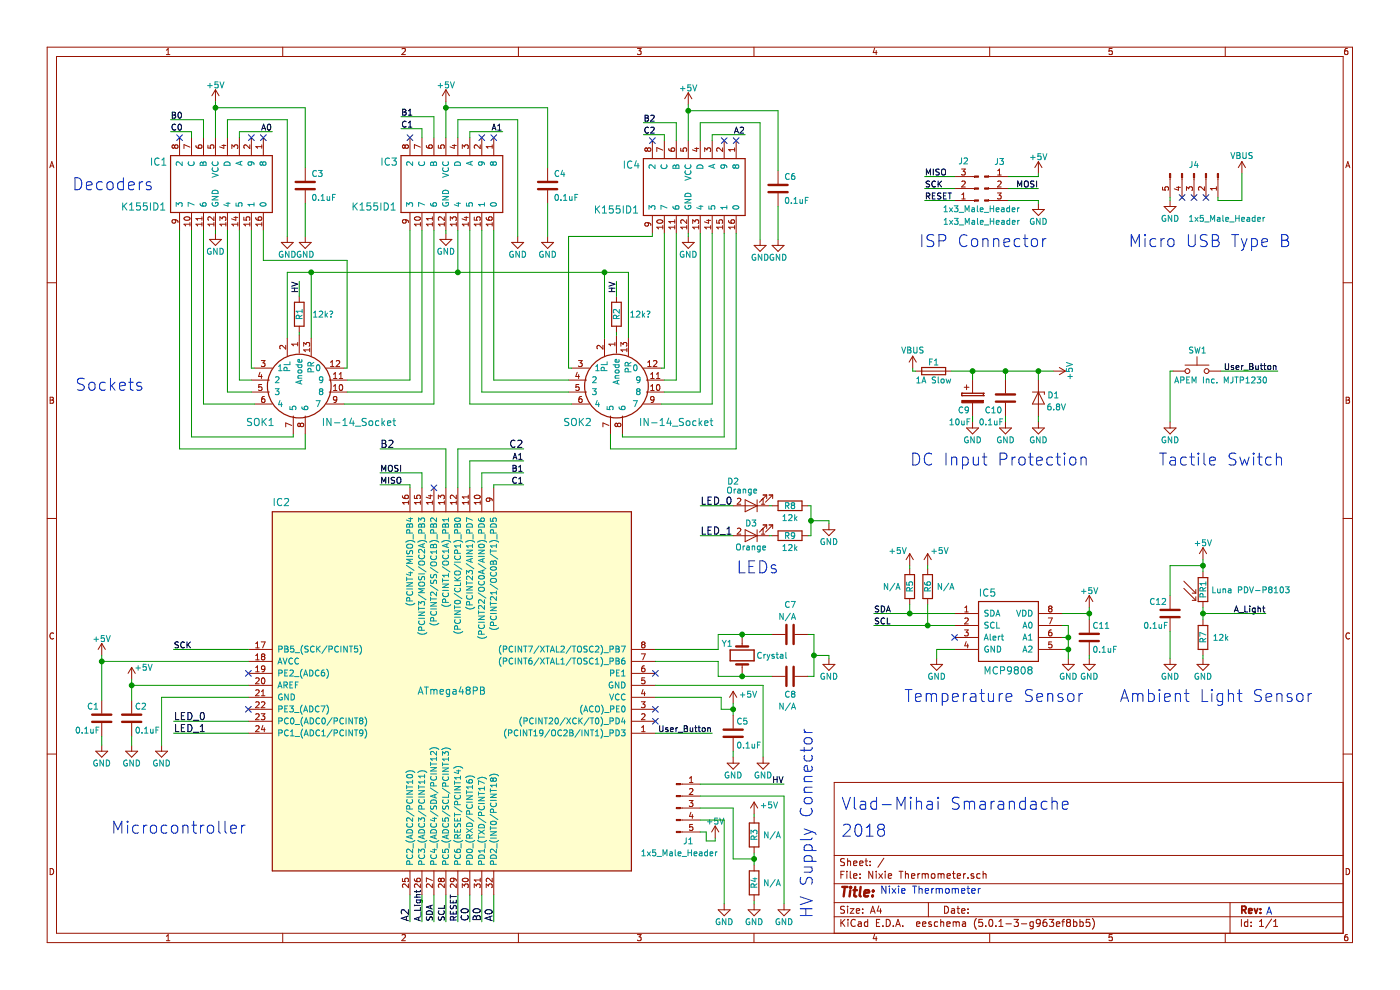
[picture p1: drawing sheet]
EESchema Schematic File Version 4
LIBS:Nixie Thermometer-cache
EELAYER 26 0
EELAYER END
$Descr A4 11693 8268
encoding utf-8
Sheet 1 1
Title ""
Date ""
Rev ""
Comp ""
Comment1 ""
Comment2 ""
Comment3 ""
Comment4 ""
$EndDescr
$Comp
L Nixie-Thermometer-rescue:ATmega48PB IC2
U 1 1
P 3775 5775
F 0 "IC2" H 5200 4200 60  0000 C CNN
F 1 "ATmega48PB" H 3775 5775 60  0000 C CNN
F 2 "Nixie_Thermometer_Footprint_Library:TQFP-32_0.8mm_Pitch" H 3775 5775 60  0001 C CNN
F 3 "" H 3775 5775 60  0001 C CNN
	1    3775 5775
	-1   0    0    1   
$EndComp
Text Notes 7350 7475 0    60   ~ 0
Nixie Thermometer
Text Notes 10575 7650 0    60   ~ 0
A
Text Notes 7025 6775 0    100  ~ 0
Vlad-Mihai Smarandache
Text Notes 7025 7000 0    100  ~ 0
2018
$Comp
L Nixie-Thermometer-rescue:1x5_Male_Header J4
U 1 1
P 9975 1450
F 0 "J4" V 9900 1450 50  0000 C CNN
F 1 "1x5_Male_Header" V 10350 1725 50  0000 C CNN
F 2 "Nixie_Thermometer_Footprint_Library:1x5_Male_Header" H 9975 1450 50  0001 C CNN
F 3 "" H 9975 1450 50  0001 C CNN
	1    9975 1450
	0    1    1    0   
$EndComp
$Comp
L Nixie-Thermometer-rescue:VBUS #PWR01
U 1 1
P 10375 1450
F 0 "#PWR01" H 10375 1300 50  0001 C CNN
F 1 "VBUS" H 10375 1600 50  0000 C CNN
F 2 "" H 10375 1450 50  0001 C CNN
F 3 "" H 10375 1450 50  0001 C CNN
	1    10375 1450
	1    0    0    -1  
$EndComp
NoConn ~ 10075 1650
NoConn ~ 9975 1650
NoConn ~ 9875 1650
$Comp
L Nixie-Thermometer-rescue:GND #PWR02
U 1 1
P 9775 1675
F 0 "#PWR02" H 9775 1425 50  0001 C CNN
F 1 "GND" H 9775 1525 50  0000 C CNN
F 2 "" H 9775 1675 50  0001 C CNN
F 3 "" H 9775 1675 50  0001 C CNN
	1    9775 1675
	1    0    0    -1  
$EndComp
$Comp
L Nixie-Thermometer-rescue:VBUS #PWR03
U 1 1
P 7625 3075
F 0 "#PWR03" H 7625 2925 50  0001 C CNN
F 1 "VBUS" H 7625 3225 50  0000 C CNN
F 2 "" H 7625 3075 50  0001 C CNN
F 3 "" H 7625 3075 50  0001 C CNN
	1    7625 3075
	1    0    0    -1  
$EndComp
$Comp
L Nixie-Thermometer-rescue:Polarized_Capacitor C9
U 1 1
P 8125 3325
F 0 "C9" H 8000 3225 50  0000 L CNN
F 1 "10uF" H 7925 3125 50  0000 L CNN
F 2 "Nixie_Thermometer_Footprint_Library:Polarized_Capacitor_4mm" H 8163 3175 50  0001 C CNN
F 3 "" H 8125 3325 50  0001 C CNN
	1    8125 3325
	1    0    0    -1  
$EndComp
$Comp
L Nixie-Thermometer-rescue:GND #PWR04
U 1 1
P 8125 3525
F 0 "#PWR04" H 8125 3275 50  0001 C CNN
F 1 "GND" H 8125 3375 50  0000 C CNN
F 2 "" H 8125 3525 50  0001 C CNN
F 3 "" H 8125 3525 50  0001 C CNN
	1    8125 3525
	1    0    0    -1  
$EndComp
$Comp
L Nixie-Thermometer-rescue:+5V #PWR05
U 1 1
P 8800 3100
F 0 "#PWR05" H 8800 2950 50  0001 C CNN
F 1 "+5V" H 8800 3240 50  0000 C CNN
F 2 "" H 8800 3100 50  0001 C CNN
F 3 "" H 8800 3100 50  0001 C CNN
	1    8800 3100
	0    1    1    0   
$EndComp
$Comp
L Nixie-Thermometer-rescue:Capacitor C10
U 1 1
P 8400 3325
F 0 "C10" H 8225 3225 50  0000 L CNN
F 1 "0.1uF" H 8175 3125 50  0000 L CNN
F 2 "Nixie_Thermometer_Footprint_Library:0805_Capacitor_Handjob" H 8438 3175 50  0001 C CNN
F 3 "" H 8400 3325 50  0001 C CNN
	1    8400 3325
	1    0    0    -1  
$EndComp
$Comp
L Nixie-Thermometer-rescue:GND #PWR06
U 1 1
P 8400 3525
F 0 "#PWR06" H 8400 3275 50  0001 C CNN
F 1 "GND" H 8400 3375 50  0000 C CNN
F 2 "" H 8400 3525 50  0001 C CNN
F 3 "" H 8400 3525 50  0001 C CNN
	1    8400 3525
	1    0    0    -1  
$EndComp
$Comp
L Nixie-Thermometer-rescue:Fuse F1
U 1 1
P 7800 3100
F 0 "F1" V 7725 3100 50  0000 C CNN
F 1 "1A Slow" V 7875 3100 50  0000 C CNN
F 2 "Nixie_Thermometer_Footprint_Library:1206_Fuse_Handjob" V 7730 3100 50  0001 C CNN
F 3 "" H 7800 3100 50  0001 C CNN
	1    7800 3100
	0    1    1    0   
$EndComp
$Comp
L Nixie-Thermometer-rescue:D_Zener D1
U 1 1
P 8675 3325
F 0 "D1" V 8650 3450 50  0000 C CNN
F 1 "6.8V" V 8750 3475 50  0000 C CNN
F 2 "Nixie_Thermometer_Footprint_Library:SOD-323_Diode" H 8675 3325 50  0001 C CNN
F 3 "" H 8675 3325 50  0001 C CNN
	1    8675 3325
	0    1    1    0   
$EndComp
$Comp
L Nixie-Thermometer-rescue:GND #PWR07
U 1 1
P 8675 3525
F 0 "#PWR07" H 8675 3275 50  0001 C CNN
F 1 "GND" H 8675 3375 50  0000 C CNN
F 2 "" H 8675 3525 50  0001 C CNN
F 3 "" H 8675 3525 50  0001 C CNN
	1    8675 3525
	1    0    0    -1  
$EndComp
$Comp
L Nixie-Thermometer-rescue:1x3_Male_Header J2
U 1 1
P 8175 1575
F 0 "J2" H 8300 1350 50  0000 C CNN
F 1 "1x3_Male_Header" H 8150 1750 50  0000 C CNN
F 2 "Nixie_Thermometer_Footprint_Library:1x3_Male_Header" H 8175 1575 50  0001 C CNN
F 3 "" H 8175 1575 50  0001 C CNN
	1    8175 1575
	-1   0    0    1   
$EndComp
$Comp
L Nixie-Thermometer-rescue:1x3_Male_Header J3
U 1 1
P 8225 1575
F 0 "J3" H 8350 1800 50  0000 C CNN
F 1 "1x3_Male_Header" H 8200 1300 50  0000 C CNN
F 2 "Nixie_Thermometer_Footprint_Library:1x3_Male_Header" H 8225 1575 50  0001 C CNN
F 3 "" H 8225 1575 50  0001 C CNN
	1    8225 1575
	1    0    0    -1  
$EndComp
$Comp
L Nixie-Thermometer-rescue:+5V #PWR08
U 1 1
P 8675 1450
F 0 "#PWR08" H 8675 1300 50  0001 C CNN
F 1 "+5V" H 8675 1590 50  0000 C CNN
F 2 "" H 8675 1450 50  0001 C CNN
F 3 "" H 8675 1450 50  0001 C CNN
	1    8675 1450
	1    0    0    -1  
$EndComp
$Comp
L Nixie-Thermometer-rescue:GND #PWR09
U 1 1
P 8675 1700
F 0 "#PWR09" H 8675 1450 50  0001 C CNN
F 1 "GND" H 8675 1550 50  0000 C CNN
F 2 "" H 8675 1700 50  0001 C CNN
F 3 "" H 8675 1700 50  0001 C CNN
	1    8675 1700
	1    0    0    -1  
$EndComp
Text Label 8675 1575 2    50   ~ 0
MOSI
Text Label 7725 1475 0    50   ~ 0
MISO
Text Label 7725 1575 0    50   ~ 0
SCK
Text Label 7725 1675 0    50   ~ 0
RESET
$Comp
L Nixie-Thermometer-rescue:Photoresistor PR1
U 1 1
P 10050 4925
F 0 "PR1" V 10050 4925 50  0000 C CNN
F 1 "Luna PDV-P8103" H 10450 4950 50  0000 C TNN
F 2 "Nixie_Thermometer_Footprint_Library:Photoresistor_5.1x4.3mm" H 10050 4875 50  0001 C CNN
F 3 "" H 10050 4875 50  0001 C CNN
	1    10050 4925
	1    0    0    -1  
$EndComp
$Comp
L Nixie-Thermometer-rescue:Resistor R7
U 1 1
P 10050 5325
F 0 "R7" V 10050 5325 50  0000 C CNN
F 1 "12k" H 10200 5325 50  0000 C CNN
F 2 "Nixie_Thermometer_Footprint_Library:0805_Resistor_Handjob" V 9980 5325 50  0001 C CNN
F 3 "" H 10050 5325 50  0001 C CNN
	1    10050 5325
	1    0    0    -1  
$EndComp
Text Label 10575 5125 2    50   ~ 0
A_Light
$Comp
L Nixie-Thermometer-rescue:GND #PWR010
U 1 1
P 10050 5500
F 0 "#PWR010" H 10050 5250 50  0001 C CNN
F 1 "GND" H 10050 5350 50  0000 C CNN
F 2 "" H 10050 5500 50  0001 C CNN
F 3 "" H 10050 5500 50  0001 C CNN
	1    10050 5500
	1    0    0    -1  
$EndComp
$Comp
L Nixie-Thermometer-rescue:+5V #PWR011
U 1 1
P 10050 4675
F 0 "#PWR011" H 10050 4525 50  0001 C CNN
F 1 "+5V" H 10050 4815 50  0000 C CNN
F 2 "" H 10050 4675 50  0001 C CNN
F 3 "" H 10050 4675 50  0001 C CNN
	1    10050 4675
	1    0    0    -1  
$EndComp
$Comp
L Nixie-Thermometer-rescue:Capacitor C12
U 1 1
P 9775 5125
F 0 "C12" H 9600 5225 50  0000 L CNN
F 1 "0.1uF" H 9550 5025 50  0000 L CNN
F 2 "Nixie_Thermometer_Footprint_Library:0805_Capacitor_Handjob" H 9813 4975 50  0001 C CNN
F 3 "" H 9775 5125 50  0001 C CNN
	1    9775 5125
	1    0    0    -1  
$EndComp
$Comp
L Nixie-Thermometer-rescue:GND #PWR012
U 1 1
P 9775 5500
F 0 "#PWR012" H 9775 5250 50  0001 C CNN
F 1 "GND" H 9775 5350 50  0000 C CNN
F 2 "" H 9775 5500 50  0001 C CNN
F 3 "" H 9775 5500 50  0001 C CNN
	1    9775 5500
	1    0    0    -1  
$EndComp
$Comp
L Nixie-Thermometer-rescue:MCP9808 IC5
U 1 1
P 8425 5275
F 0 "IC5" H 8250 5600 60  0000 C CNN
F 1 "MCP9808" H 8425 4950 60  0000 C CNN
F 2 "Nixie_Thermometer_Footprint_Library:MSOP-8_0.65mm_Pitch" H 8375 5325 60  0001 C CNN
F 3 "" H 8375 5325 60  0001 C CNN
	1    8425 5275
	1    0    0    -1  
$EndComp
$Comp
L Nixie-Thermometer-rescue:+5V #PWR013
U 1 1
P 9100 5075
F 0 "#PWR013" H 9100 4925 50  0001 C CNN
F 1 "+5V" H 9100 5215 50  0000 C CNN
F 2 "" H 9100 5075 50  0001 C CNN
F 3 "" H 9100 5075 50  0001 C CNN
	1    9100 5075
	1    0    0    -1  
$EndComp
$Comp
L Nixie-Thermometer-rescue:Capacitor C11
U 1 1
P 9100 5325
F 0 "C11" H 9125 5425 50  0000 L CNN
F 1 "0.1uF" H 9125 5225 50  0000 L CNN
F 2 "Nixie_Thermometer_Footprint_Library:0805_Capacitor_Handjob" H 9138 5175 50  0001 C CNN
F 3 "" H 9100 5325 50  0001 C CNN
	1    9100 5325
	1    0    0    -1  
$EndComp
$Comp
L Nixie-Thermometer-rescue:GND #PWR014
U 1 1
P 9100 5500
F 0 "#PWR014" H 9100 5250 50  0001 C CNN
F 1 "GND" H 9100 5350 50  0000 C CNN
F 2 "" H 9100 5500 50  0001 C CNN
F 3 "" H 9100 5500 50  0001 C CNN
	1    9100 5500
	1    0    0    -1  
$EndComp
Text Label 7300 5125 0    50   ~ 0
SDA
Text Label 7300 5225 0    50   ~ 0
SCL
$Comp
L Nixie-Thermometer-rescue:GND #PWR015
U 1 1
P 7825 5500
F 0 "#PWR015" H 7825 5250 50  0001 C CNN
F 1 "GND" H 7825 5350 50  0000 C CNN
F 2 "" H 7825 5500 50  0001 C CNN
F 3 "" H 7825 5500 50  0001 C CNN
	1    7825 5500
	1    0    0    -1  
$EndComp
NoConn ~ 7975 5325
$Comp
L Nixie-Thermometer-rescue:GND #PWR016
U 1 1
P 8925 5500
F 0 "#PWR016" H 8925 5250 50  0001 C CNN
F 1 "GND" H 8925 5350 50  0000 C CNN
F 2 "" H 8925 5500 50  0001 C CNN
F 3 "" H 8925 5500 50  0001 C CNN
	1    8925 5500
	1    0    0    -1  
$EndComp
$Comp
L Nixie-Thermometer-rescue:Tactile_Switch SW1
U 1 1
P 10000 3100
F 0 "SW1" H 9925 3275 50  0000 L CNN
F 1 "APEM Inc. MJTP1230" H 10200 3025 50  0000 C CNN
F 2 "Nixie_Thermometer_Footprint_Library:Tactile_Switch_4mm" H 10000 3300 50  0001 C CNN
F 3 "" H 10000 3300 50  0001 C CNN
	1    10000 3100
	1    0    0    -1  
$EndComp
$Comp
L Nixie-Thermometer-rescue:GND #PWR017
U 1 1
P 9775 3525
F 0 "#PWR017" H 9775 3275 50  0001 C CNN
F 1 "GND" H 9775 3375 50  0000 C CNN
F 2 "" H 9775 3525 50  0001 C CNN
F 3 "" H 9775 3525 50  0001 C CNN
	1    9775 3525
	1    0    0    -1  
$EndComp
Text Label 10675 3100 2    50   ~ 0
User_Button
$Comp
L Nixie-Thermometer-rescue:1x5_Male_Header J1
U 1 1
P 5650 6750
F 0 "J1" H 5750 6475 50  0000 C CNN
F 1 "1x5_Male_Header" H 5675 6375 50  0000 C CNN
F 2 "Nixie_Thermometer_Footprint_Library:1x5_Male_Header_SMD_1-Left" H 5650 6750 50  0001 C CNN
F 3 "" H 5650 6750 50  0001 C CNN
	1    5650 6750
	1    0    0    -1  
$EndComp
Text Label 6550 6550 2    50   ~ 0
HV
$Comp
L Nixie-Thermometer-rescue:GND #PWR018
U 1 1
P 6550 7550
F 0 "#PWR018" H 6550 7300 50  0001 C CNN
F 1 "GND" H 6550 7400 50  0000 C CNN
F 2 "" H 6550 7550 50  0001 C CNN
F 3 "" H 6550 7550 50  0001 C CNN
	1    6550 7550
	1    0    0    -1  
$EndComp
$Comp
L Nixie-Thermometer-rescue:Resistor R3
U 1 1
P 6300 6975
F 0 "R3" V 6300 6975 50  0000 C CNN
F 1 "N/A" H 6450 6975 50  0000 C CNN
F 2 "Nixie_Thermometer_Footprint_Library:0805_Resistor_Handjob" V 6230 6975 50  0001 C CNN
F 3 "" H 6300 6975 50  0001 C CNN
	1    6300 6975
	1    0    0    -1  
$EndComp
$Comp
L Nixie-Thermometer-rescue:Resistor R4
U 1 1
P 6300 7375
F 0 "R4" V 6300 7375 50  0000 C CNN
F 1 "N/A" H 6450 7375 50  0000 C CNN
F 2 "Nixie_Thermometer_Footprint_Library:0805_Resistor_Handjob" V 6230 7375 50  0001 C CNN
F 3 "" H 6300 7375 50  0001 C CNN
	1    6300 7375
	1    0    0    -1  
$EndComp
$Comp
L Nixie-Thermometer-rescue:GND #PWR019
U 1 1
P 6300 7550
F 0 "#PWR019" H 6300 7300 50  0001 C CNN
F 1 "GND" H 6300 7400 50  0000 C CNN
F 2 "" H 6300 7550 50  0001 C CNN
F 3 "" H 6300 7550 50  0001 C CNN
	1    6300 7550
	1    0    0    -1  
$EndComp
$Comp
L Nixie-Thermometer-rescue:+5V #PWR020
U 1 1
P 6300 6800
F 0 "#PWR020" H 6300 6650 50  0001 C CNN
F 1 "+5V" H 6425 6875 50  0000 C CNN
F 2 "" H 6300 6800 50  0001 C CNN
F 3 "" H 6300 6800 50  0001 C CNN
	1    6300 6800
	1    0    0    -1  
$EndComp
$Comp
L Nixie-Thermometer-rescue:GND #PWR021
U 1 1
P 6050 7550
F 0 "#PWR021" H 6050 7300 50  0001 C CNN
F 1 "GND" H 6050 7400 50  0000 C CNN
F 2 "" H 6050 7550 50  0001 C CNN
F 3 "" H 6050 7550 50  0001 C CNN
	1    6050 7550
	1    0    0    -1  
$EndComp
$Comp
L Nixie-Thermometer-rescue:+5V #PWR022
U 1 1
P 5975 7000
F 0 "#PWR022" H 5975 6850 50  0001 C CNN
F 1 "+5V" H 5975 7140 50  0000 C CNN
F 2 "" H 5975 7000 50  0001 C CNN
F 3 "" H 5975 7000 50  0001 C CNN
	1    5975 7000
	1    0    0    -1  
$EndComp
$Comp
L Nixie-Thermometer-rescue:K155ID1 IC1
U 1 1
P 2100 1450
F 0 "IC1" V 2000 675 60  0000 C CNN
F 1 "K155ID1" V 2375 550 60  0000 C CNN
F 2 "Nixie_Thermometer_Footprint_Library:Soviet_DIPsky-16" H 2100 1450 60  0001 C CNN
F 3 "" H 2100 1450 60  0001 C CNN
	1    2100 1450
	0    1    1    0   
$EndComp
$Comp
L Nixie-Thermometer-rescue:IN-14_Socket SOK1
U 1 1
P 2500 3225
F 0 "SOK1" H 2175 2925 60  0000 C CNN
F 1 "IN-14_Socket" H 3000 2925 60  0000 C CNN
F 2 "Nixie_Thermometer_Footprint_Library:IN-14_Socket" H 2500 3225 60  0001 C CNN
F 3 "" H 2500 3225 60  0001 C CNN
	1    2500 3225
	1    0    0    -1  
$EndComp
$Comp
L Nixie-Thermometer-rescue:IN-14_Socket SOK2
U 1 1
P 5150 3225
F 0 "SOK2" H 4825 2925 60  0000 C CNN
F 1 "IN-14_Socket" H 5650 2925 60  0000 C CNN
F 2 "Nixie_Thermometer_Footprint_Library:IN-14_Socket" H 5150 3225 60  0001 C CNN
F 3 "" H 5150 3225 60  0001 C CNN
	1    5150 3225
	1    0    0    -1  
$EndComp
$Comp
L Nixie-Thermometer-rescue:Resistor R6
U 1 1
P 7750 4900
F 0 "R6" V 7750 4900 50  0000 C CNN
F 1 "N/A" H 7900 4900 50  0000 C CNN
F 2 "Nixie_Thermometer_Footprint_Library:0805_Resistor_Handjob" V 7680 4900 50  0001 C CNN
F 3 "" H 7750 4900 50  0001 C CNN
	1    7750 4900
	1    0    0    -1  
$EndComp
$Comp
L Nixie-Thermometer-rescue:Resistor R5
U 1 1
P 7600 4900
F 0 "R5" V 7600 4900 50  0000 C CNN
F 1 "N/A" H 7450 4900 50  0000 C CNN
F 2 "Nixie_Thermometer_Footprint_Library:0805_Resistor_Handjob" V 7530 4900 50  0001 C CNN
F 3 "" H 7600 4900 50  0001 C CNN
	1    7600 4900
	1    0    0    -1  
$EndComp
$Comp
L Nixie-Thermometer-rescue:+5V #PWR023
U 1 1
P 7600 4725
F 0 "#PWR023" H 7600 4575 50  0001 C CNN
F 1 "+5V" H 7500 4850 50  0000 C CNN
F 2 "" H 7600 4725 50  0001 C CNN
F 3 "" H 7600 4725 50  0001 C CNN
	1    7600 4725
	1    0    0    -1  
$EndComp
$Comp
L Nixie-Thermometer-rescue:+5V #PWR024
U 1 1
P 7750 4725
F 0 "#PWR024" H 7750 4575 50  0001 C CNN
F 1 "+5V" H 7850 4850 50  0000 C CNN
F 2 "" H 7750 4725 50  0001 C CNN
F 3 "" H 7750 4725 50  0001 C CNN
	1    7750 4725
	1    0    0    -1  
$EndComp
$Comp
L Nixie-Thermometer-rescue:GND #PWR025
U 1 1
P 1800 1950
F 0 "#PWR025" H 1800 1700 50  0001 C CNN
F 1 "GND" H 1800 1800 50  0000 C CNN
F 2 "" H 1800 1950 50  0001 C CNN
F 3 "" H 1800 1950 50  0001 C CNN
	1    1800 1950
	1    0    0    -1  
$EndComp
$Comp
L Nixie-Thermometer-rescue:GND #PWR026
U 1 1
P 2400 1975
F 0 "#PWR026" H 2400 1725 50  0001 C CNN
F 1 "GND" H 2400 1825 50  0000 C CNN
F 2 "" H 2400 1975 50  0001 C CNN
F 3 "" H 2400 1975 50  0001 C CNN
	1    2400 1975
	1    0    0    -1  
$EndComp
$Comp
L Nixie-Thermometer-rescue:+5V #PWR027
U 1 1
P 1800 850
F 0 "#PWR027" H 1800 700 50  0001 C CNN
F 1 "+5V" H 1800 990 50  0000 C CNN
F 2 "" H 1800 850 50  0001 C CNN
F 3 "" H 1800 850 50  0001 C CNN
	1    1800 850 
	1    0    0    -1  
$EndComp
$Comp
L Nixie-Thermometer-rescue:GND #PWR028
U 1 1
P 2550 1975
F 0 "#PWR028" H 2550 1725 50  0001 C CNN
F 1 "GND" H 2550 1825 50  0000 C CNN
F 2 "" H 2550 1975 50  0001 C CNN
F 3 "" H 2550 1975 50  0001 C CNN
	1    2550 1975
	1    0    0    -1  
$EndComp
$Comp
L Nixie-Thermometer-rescue:Capacitor C3
U 1 1
P 2550 1550
F 0 "C3" H 2600 1650 50  0000 L CNN
F 1 "0.1uF" H 2600 1450 50  0000 L CNN
F 2 "Nixie_Thermometer_Footprint_Library:0805_Capacitor_Handjob" H 2588 1400 50  0001 C CNN
F 3 "" H 2550 1550 50  0001 C CNN
	1    2550 1550
	1    0    0    -1  
$EndComp
$Comp
L Nixie-Thermometer-rescue:K155ID1 IC3
U 1 1
P 4025 1450
F 0 "IC3" V 3925 675 60  0000 C CNN
F 1 "K155ID1" V 4300 550 60  0000 C CNN
F 2 "Nixie_Thermometer_Footprint_Library:Soviet_DIPsky-16" H 4025 1450 60  0001 C CNN
F 3 "" H 4025 1450 60  0001 C CNN
	1    4025 1450
	0    1    1    0   
$EndComp
$Comp
L Nixie-Thermometer-rescue:GND #PWR029
U 1 1
P 3725 1950
F 0 "#PWR029" H 3725 1700 50  0001 C CNN
F 1 "GND" H 3725 1800 50  0000 C CNN
F 2 "" H 3725 1950 50  0001 C CNN
F 3 "" H 3725 1950 50  0001 C CNN
	1    3725 1950
	1    0    0    -1  
$EndComp
$Comp
L Nixie-Thermometer-rescue:GND #PWR030
U 1 1
P 4325 1975
F 0 "#PWR030" H 4325 1725 50  0001 C CNN
F 1 "GND" H 4325 1825 50  0000 C CNN
F 2 "" H 4325 1975 50  0001 C CNN
F 3 "" H 4325 1975 50  0001 C CNN
	1    4325 1975
	1    0    0    -1  
$EndComp
$Comp
L Nixie-Thermometer-rescue:+5V #PWR031
U 1 1
P 3725 850
F 0 "#PWR031" H 3725 700 50  0001 C CNN
F 1 "+5V" H 3725 990 50  0000 C CNN
F 2 "" H 3725 850 50  0001 C CNN
F 3 "" H 3725 850 50  0001 C CNN
	1    3725 850 
	1    0    0    -1  
$EndComp
$Comp
L Nixie-Thermometer-rescue:GND #PWR032
U 1 1
P 4575 1975
F 0 "#PWR032" H 4575 1725 50  0001 C CNN
F 1 "GND" H 4575 1825 50  0000 C CNN
F 2 "" H 4575 1975 50  0001 C CNN
F 3 "" H 4575 1975 50  0001 C CNN
	1    4575 1975
	1    0    0    -1  
$EndComp
$Comp
L Nixie-Thermometer-rescue:Capacitor C4
U 1 1
P 4575 1550
F 0 "C4" H 4625 1650 50  0000 L CNN
F 1 "0.1uF" H 4625 1450 50  0000 L CNN
F 2 "Nixie_Thermometer_Footprint_Library:0805_Capacitor_Handjob" H 4613 1400 50  0001 C CNN
F 3 "" H 4575 1550 50  0001 C CNN
	1    4575 1550
	1    0    0    -1  
$EndComp
$Comp
L Nixie-Thermometer-rescue:K155ID1 IC4
U 1 1
P 6050 1475
F 0 "IC4" V 5950 700 60  0000 C CNN
F 1 "K155ID1" V 6325 575 60  0000 C CNN
F 2 "Nixie_Thermometer_Footprint_Library:Soviet_DIPsky-16" H 6050 1475 60  0001 C CNN
F 3 "" H 6050 1475 60  0001 C CNN
	1    6050 1475
	0    1    1    0   
$EndComp
$Comp
L Nixie-Thermometer-rescue:GND #PWR033
U 1 1
P 5750 1975
F 0 "#PWR033" H 5750 1725 50  0001 C CNN
F 1 "GND" H 5750 1825 50  0000 C CNN
F 2 "" H 5750 1975 50  0001 C CNN
F 3 "" H 5750 1975 50  0001 C CNN
	1    5750 1975
	1    0    0    -1  
$EndComp
$Comp
L Nixie-Thermometer-rescue:GND #PWR034
U 1 1
P 6350 2000
F 0 "#PWR034" H 6350 1750 50  0001 C CNN
F 1 "GND" H 6350 1850 50  0000 C CNN
F 2 "" H 6350 2000 50  0001 C CNN
F 3 "" H 6350 2000 50  0001 C CNN
	1    6350 2000
	1    0    0    -1  
$EndComp
$Comp
L Nixie-Thermometer-rescue:+5V #PWR035
U 1 1
P 5750 875
F 0 "#PWR035" H 5750 725 50  0001 C CNN
F 1 "+5V" H 5750 1015 50  0000 C CNN
F 2 "" H 5750 875 50  0001 C CNN
F 3 "" H 5750 875 50  0001 C CNN
	1    5750 875 
	1    0    0    -1  
$EndComp
$Comp
L Nixie-Thermometer-rescue:GND #PWR036
U 1 1
P 6500 2000
F 0 "#PWR036" H 6500 1750 50  0001 C CNN
F 1 "GND" H 6500 1850 50  0000 C CNN
F 2 "" H 6500 2000 50  0001 C CNN
F 3 "" H 6500 2000 50  0001 C CNN
	1    6500 2000
	1    0    0    -1  
$EndComp
$Comp
L Nixie-Thermometer-rescue:Capacitor C6
U 1 1
P 6500 1575
F 0 "C6" H 6550 1675 50  0000 L CNN
F 1 "0.1uF" H 6550 1475 50  0000 L CNN
F 2 "Nixie_Thermometer_Footprint_Library:0805_Capacitor_Handjob" H 6538 1425 50  0001 C CNN
F 3 "" H 6500 1575 50  0001 C CNN
	1    6500 1575
	1    0    0    -1  
$EndComp
NoConn ~ 2100 1150
NoConn ~ 2200 1150
NoConn ~ 4025 1150
NoConn ~ 4125 1150
NoConn ~ 6050 1175
NoConn ~ 6150 1175
NoConn ~ 5450 1175
NoConn ~ 3425 1150
NoConn ~ 1500 1150
Text Label 1425 1000 0    50   ~ 0
B0
Text Label 1425 1100 0    50   ~ 0
C0
Text Label 2275 1100 2    50   ~ 0
A0
Text Label 3350 975  0    50   ~ 0
B1
Text Label 3350 1075 0    50   ~ 0
C1
Text Label 5375 1025 0    50   ~ 0
B2
Text Label 5375 1125 0    50   ~ 0
C2
Text Label 4200 1100 2    50   ~ 0
A1
Text Label 6225 1125 2    50   ~ 0
A2
$Comp
L Nixie-Thermometer-rescue:Resistor R1
U 1 1
P 2500 2625
F 0 "R1" V 2500 2625 50  0000 C CNN
F 1 "12k?" H 2700 2625 50  0000 C CNN
F 2 "Nixie_Thermometer_Footprint_Library:0805_Resistor_Handjob" V 2430 2625 50  0001 C CNN
F 3 "" H 2500 2625 50  0001 C CNN
	1    2500 2625
	1    0    0    -1  
$EndComp
$Comp
L Nixie-Thermometer-rescue:Resistor R2
U 1 1
P 5150 2625
F 0 "R2" V 5150 2625 50  0000 C CNN
F 1 "12k?" H 5350 2625 50  0000 C CNN
F 2 "Nixie_Thermometer_Footprint_Library:0805_Resistor_Handjob" V 5080 2625 50  0001 C CNN
F 3 "" H 5150 2625 50  0001 C CNN
	1    5150 2625
	1    0    0    -1  
$EndComp
Text Label 5150 2350 3    50   ~ 0
HV
Text Label 2500 2350 3    50   ~ 0
HV
Text Label 3175 3950 0    50   ~ 0
MOSI
Text Label 3175 4050 0    50   ~ 0
MISO
NoConn ~ 3625 4075
Text Label 4375 3850 2    50   ~ 0
A1
Text Label 4375 4050 2    50   ~ 0
C1
Text Label 4375 3950 2    50   ~ 0
B1
Text Label 5950 6125 2    50   ~ 0
User_Button
Text Label 1450 5425 0    50   ~ 0
SCK
Text Label 3525 7700 1    50   ~ 0
A_Light
Text Label 3725 7700 1    50   ~ 0
SCL
Text Label 3625 7700 1    50   ~ 0
SDA
$Comp
L Nixie-Thermometer-rescue:+5V #PWR037
U 1 1
P 850 5475
F 0 "#PWR037" H 850 5325 50  0001 C CNN
F 1 "+5V" H 850 5615 50  0000 C CNN
F 2 "" H 850 5475 50  0001 C CNN
F 3 "" H 850 5475 50  0001 C CNN
	1    850  5475
	1    0    0    -1  
$EndComp
$Comp
L Nixie-Thermometer-rescue:Capacitor C2
U 1 1
P 1100 6000
F 0 "C2" H 1125 6100 50  0000 L CNN
F 1 "0.1uF" H 1125 5900 50  0000 L CNN
F 2 "Nixie_Thermometer_Footprint_Library:0805_Capacitor_Handjob" H 1138 5850 50  0001 C CNN
F 3 "" H 1100 6000 50  0001 C CNN
	1    1100 6000
	1    0    0    -1  
$EndComp
$Comp
L Nixie-Thermometer-rescue:GND #PWR038
U 1 1
P 1350 6225
F 0 "#PWR038" H 1350 5975 50  0001 C CNN
F 1 "GND" H 1350 6075 50  0000 C CNN
F 2 "" H 1350 6225 50  0001 C CNN
F 3 "" H 1350 6225 50  0001 C CNN
	1    1350 6225
	1    0    0    -1  
$EndComp
$Comp
L Nixie-Thermometer-rescue:GND #PWR039
U 1 1
P 1100 6225
F 0 "#PWR039" H 1100 5975 50  0001 C CNN
F 1 "GND" H 1100 6075 50  0000 C CNN
F 2 "" H 1100 6225 50  0001 C CNN
F 3 "" H 1100 6225 50  0001 C CNN
	1    1100 6225
	1    0    0    -1  
$EndComp
$Comp
L Nixie-Thermometer-rescue:Capacitor C1
U 1 1
P 850 6000
F 0 "C1" H 725 6100 50  0000 L CNN
F 1 "0.1uF" H 625 5900 50  0000 L CNN
F 2 "Nixie_Thermometer_Footprint_Library:0805_Capacitor_Handjob" H 888 5850 50  0001 C CNN
F 3 "" H 850 6000 50  0001 C CNN
	1    850  6000
	1    0    0    -1  
$EndComp
$Comp
L Nixie-Thermometer-rescue:GND #PWR040
U 1 1
P 850 6225
F 0 "#PWR040" H 850 5975 50  0001 C CNN
F 1 "GND" H 850 6075 50  0000 C CNN
F 2 "" H 850 6225 50  0001 C CNN
F 3 "" H 850 6225 50  0001 C CNN
	1    850  6225
	1    0    0    -1  
$EndComp
$Comp
L Nixie-Thermometer-rescue:+5V #PWR041
U 1 1
P 1100 5675
F 0 "#PWR041" H 1100 5525 50  0001 C CNN
F 1 "+5V" H 1200 5775 50  0000 C CNN
F 2 "" H 1100 5675 50  0001 C CNN
F 3 "" H 1100 5675 50  0001 C CNN
	1    1100 5675
	1    0    0    -1  
$EndComp
$Comp
L Nixie-Thermometer-rescue:GND #PWR042
U 1 1
P 6375 6325
F 0 "#PWR042" H 6375 6075 50  0001 C CNN
F 1 "GND" H 6375 6175 50  0000 C CNN
F 2 "" H 6375 6325 50  0001 C CNN
F 3 "" H 6375 6325 50  0001 C CNN
	1    6375 6325
	1    0    0    -1  
$EndComp
$Comp
L Nixie-Thermometer-rescue:Capacitor C5
U 1 1
P 6125 6125
F 0 "C5" H 6150 6225 50  0000 L CNN
F 1 "0.1uF" H 6150 6025 50  0000 L CNN
F 2 "Nixie_Thermometer_Footprint_Library:0805_Capacitor_Handjob" H 6163 5975 50  0001 C CNN
F 3 "" H 6125 6125 50  0001 C CNN
	1    6125 6125
	1    0    0    -1  
$EndComp
$Comp
L Nixie-Thermometer-rescue:+5V #PWR043
U 1 1
P 6125 5875
F 0 "#PWR043" H 6125 5725 50  0001 C CNN
F 1 "+5V" H 6250 5950 50  0000 C CNN
F 2 "" H 6125 5875 50  0001 C CNN
F 3 "" H 6125 5875 50  0001 C CNN
	1    6125 5875
	1    0    0    -1  
$EndComp
$Comp
L Nixie-Thermometer-rescue:GND #PWR044
U 1 1
P 6125 6325
F 0 "#PWR044" H 6125 6075 50  0001 C CNN
F 1 "GND" H 6125 6175 50  0000 C CNN
F 2 "" H 6125 6325 50  0001 C CNN
F 3 "" H 6125 6325 50  0001 C CNN
	1    6125 6325
	1    0    0    -1  
$EndComp
Text Label 3825 7700 1    50   ~ 0
RESET
$Comp
L Nixie-Thermometer-rescue:Crystal Y1
U 1 1
P 6200 5475
F 0 "Y1" V 6100 5350 50  0000 C CNN
F 1 "Crystal" V 6200 5725 50  0000 C CNN
F 2 "Nixie_Thermometer_Footprint_Library:Crystal" H 6200 5475 50  0001 C CNN
F 3 "" H 6200 5475 50  0001 C CNN
	1    6200 5475
	0    1    1    0   
$EndComp
$Comp
L Nixie-Thermometer-rescue:Capacitor C7
U 1 1
P 6600 5300
F 0 "C7" V 6350 5250 50  0000 L CNN
F 1 "N/A" V 6450 5200 50  0000 L CNN
F 2 "Nixie_Thermometer_Footprint_Library:0805_Capacitor_Handjob" H 6638 5150 50  0001 C CNN
F 3 "" H 6600 5300 50  0001 C CNN
	1    6600 5300
	0    1    1    0   
$EndComp
$Comp
L Nixie-Thermometer-rescue:Capacitor C8
U 1 1
P 6600 5650
F 0 "C8" V 6750 5600 50  0000 L CNN
F 1 "N/A" V 6850 5550 50  0000 L CNN
F 2 "Nixie_Thermometer_Footprint_Library:0805_Capacitor_Handjob" H 6638 5500 50  0001 C CNN
F 3 "" H 6600 5650 50  0001 C CNN
	1    6600 5650
	0    1    1    0   
$EndComp
$Comp
L Nixie-Thermometer-rescue:GND #PWR045
U 1 1
P 6925 5500
F 0 "#PWR045" H 6925 5250 50  0001 C CNN
F 1 "GND" H 6925 5350 50  0000 C CNN
F 2 "" H 6925 5500 50  0001 C CNN
F 3 "" H 6925 5500 50  0001 C CNN
	1    6925 5500
	1    0    0    -1  
$EndComp
Text Notes 600  1600 0    100  ~ 0
Decoders
Text Notes 625  3275 0    100  ~ 0
Sockets
Text Notes 7675 2075 0    100  ~ 0
ISP Connector
Text Notes 9425 2075 0    100  ~ 0
Micro USB Type B
Text Notes 7600 3900 0    100  ~ 0
DC Input Protection
Text Notes 9675 3900 0    100  ~ 0
Tactile Switch
Text Notes 7550 5875 0    100  ~ 0
Temperature Sensor
Text Notes 9350 5875 0    100  ~ 0
Ambient Light Sensor
Text Notes 925  6975 0    100  ~ 0
Microcontroller
Text Notes 6800 7675 1    100  ~ 0
HV Supply Connector
Text Label 4125 7700 1    60   ~ 0
A0
Text Label 4025 7700 1    60   ~ 0
B0
$Comp
L Nixie-Thermometer-rescue:LED D2
U 1 1
P 6275 4225
F 0 "D2" H 6425 4025 50  0000 C CNN
F 1 "Orange" H 6350 4100 50  0000 C CNN
F 2 "Nixie_Thermometer_Footprint_Library:0805_LED_Handjob" H 6275 4225 50  0001 C CNN
F 3 "" H 6275 4225 50  0001 C CNN
	1    6275 4225
	-1   0    0    1   
$EndComp
$Comp
L Nixie-Thermometer-rescue:LED D3
U 1 1
P 6275 4475
F 0 "D3" H 6275 4375 50  0000 C CNN
F 1 "Orange" H 6275 4575 50  0000 C CNN
F 2 "Nixie_Thermometer_Footprint_Library:0805_LED_Handjob" H 6275 4475 50  0001 C CNN
F 3 "" H 6275 4475 50  0001 C CNN
	1    6275 4475
	-1   0    0    1   
$EndComp
$Comp
L Nixie-Thermometer-rescue:Resistor R8
U 1 1
P 6600 4225
F 0 "R8" V 6600 4225 50  0000 C CNN
F 1 "12k" V 6700 4225 50  0000 C CNN
F 2 "Nixie_Thermometer_Footprint_Library:0805_Resistor_Handjob" V 6530 4225 50  0001 C CNN
F 3 "" H 6600 4225 50  0001 C CNN
	1    6600 4225
	0    1    1    0   
$EndComp
$Comp
L Nixie-Thermometer-rescue:Resistor R9
U 1 1
P 6600 4475
F 0 "R9" V 6600 4475 50  0000 C CNN
F 1 "12k" V 6700 4475 50  0000 C CNN
F 2 "Nixie_Thermometer_Footprint_Library:0805_Resistor_Handjob" V 6530 4475 50  0001 C CNN
F 3 "" H 6600 4475 50  0001 C CNN
	1    6600 4475
	0    1    1    0   
$EndComp
$Comp
L Nixie-Thermometer-rescue:GND #PWR046
U 1 1
P 6925 4375
F 0 "#PWR046" H 6925 4125 50  0001 C CNN
F 1 "GND" H 6925 4225 50  0000 C CNN
F 2 "" H 6925 4375 50  0001 C CNN
F 3 "" H 6925 4375 50  0001 C CNN
	1    6925 4375
	1    0    0    -1  
$EndComp
Text Label 5850 4225 0    60   ~ 0
LED_0
Text Label 5850 4475 0    60   ~ 0
LED_1
Text Notes 6150 4800 0    100  ~ 0
LEDs
Text Label 3925 7700 1    60   ~ 0
C0
Text Label 4375 3750 2    60   ~ 0
C2
Text Label 3175 3750 0    60   ~ 0
B2
Text Label 3425 7700 1    60   ~ 0
A2
Text Label 1450 6125 0    60   ~ 0
LED_1
Text Label 1450 6025 0    60   ~ 0
LED_0
Wire Wire Line
	9775 1650 9775 1675
Wire Wire Line
	8125 3475 8125 3525
Wire Wire Line
	7950 3100 8125 3100
Wire Wire Line
	8125 3100 8400 3100
Wire Wire Line
	8400 3100 8675 3100
Wire Wire Line
	8675 3100 8800 3100
Wire Wire Line
	8400 3475 8400 3525
Wire Wire Line
	8400 3175 8400 3100
Connection ~ 8400 3100
Wire Wire Line
	8125 3175 8125 3100
Connection ~ 8125 3100
Wire Wire Line
	7650 3100 7625 3100
Wire Wire Line
	7625 3100 7625 3075
Wire Wire Line
	8675 3175 8675 3100
Connection ~ 8675 3100
Wire Wire Line
	8675 3475 8675 3525
Wire Wire Line
	8425 1475 8675 1475
Wire Wire Line
	8425 1675 8675 1675
Wire Wire Line
	8425 1575 8675 1575
Wire Wire Line
	7725 1675 7975 1675
Wire Wire Line
	7725 1475 7975 1475
Wire Wire Line
	7725 1575 7975 1575
Wire Wire Line
	8675 1475 8675 1450
Wire Wire Line
	8675 1675 8675 1700
Wire Wire Line
	10050 5075 10050 5125
Wire Wire Line
	10050 5125 10050 5175
Wire Wire Line
	10050 5125 10575 5125
Connection ~ 10050 5125
Wire Wire Line
	10050 5475 10050 5500
Wire Wire Line
	10050 4675 10050 4725
Wire Wire Line
	10050 4725 10050 4775
Wire Wire Line
	10050 4725 9775 4725
Wire Wire Line
	9775 4725 9775 4975
Connection ~ 10050 4725
Wire Wire Line
	9775 5275 9775 5500
Wire Wire Line
	7825 5425 7975 5425
Wire Wire Line
	8875 5125 9100 5125
Wire Wire Line
	9100 5075 9100 5125
Wire Wire Line
	9100 5125 9100 5175
Connection ~ 9100 5125
Wire Wire Line
	9100 5475 9100 5500
Wire Wire Line
	7300 5125 7600 5125
Wire Wire Line
	7600 5125 7975 5125
Wire Wire Line
	7300 5225 7750 5225
Wire Wire Line
	7750 5225 7975 5225
Wire Wire Line
	7825 5500 7825 5425
Wire Wire Line
	8925 5425 8875 5425
Wire Wire Line
	8925 5225 8925 5325
Wire Wire Line
	8925 5325 8925 5425
Wire Wire Line
	8925 5425 8925 5500
Wire Wire Line
	8875 5325 8925 5325
Connection ~ 8925 5425
Wire Wire Line
	8875 5225 8925 5225
Connection ~ 8925 5325
Wire Wire Line
	9800 3100 9775 3100
Wire Wire Line
	9775 3100 9775 3525
Wire Wire Line
	10200 3100 10675 3100
Wire Wire Line
	5850 6550 6550 6550
Wire Wire Line
	5850 6650 6550 6650
Wire Wire Line
	6550 6650 6550 7550
Wire Wire Line
	6300 7525 6300 7550
Wire Wire Line
	6300 7125 6300 7175
Wire Wire Line
	6300 7175 6300 7225
Wire Wire Line
	6300 6800 6300 6825
Wire Wire Line
	5850 6750 6125 6750
Wire Wire Line
	6125 6750 6125 7175
Wire Wire Line
	6125 7175 6300 7175
Connection ~ 6300 7175
Wire Wire Line
	5850 6850 6050 6850
Wire Wire Line
	6050 6850 6050 7550
Wire Wire Line
	5850 6950 5900 6950
Wire Wire Line
	5900 6950 5900 7025
Wire Wire Line
	5900 7025 5975 7025
Wire Wire Line
	5975 7025 5975 7000
Wire Wire Line
	7600 5050 7600 5125
Connection ~ 7600 5125
Wire Wire Line
	7750 5050 7750 5225
Connection ~ 7750 5225
Wire Wire Line
	7600 4750 7600 4725
Wire Wire Line
	7750 4750 7750 4725
Wire Wire Line
	1800 1925 1800 1950
Wire Wire Line
	2000 1150 2000 1100
Wire Wire Line
	2000 1100 2275 1100
Wire Wire Line
	1900 1150 1900 1000
Wire Wire Line
	1900 1000 2400 1000
Wire Wire Line
	2400 1000 2400 1975
Wire Wire Line
	1800 850  1800 900 
Wire Wire Line
	1800 900  1800 1150
Wire Wire Line
	1800 900  2550 900 
Connection ~ 1800 900 
Wire Wire Line
	2550 900  2550 1400
Wire Wire Line
	2550 1700 2550 1975
Wire Wire Line
	3725 1925 3725 1950
Wire Wire Line
	3925 1150 3925 1100
Wire Wire Line
	3925 1100 4200 1100
Wire Wire Line
	3825 1150 3825 1000
Wire Wire Line
	3825 1000 4325 1000
Wire Wire Line
	4325 1000 4325 1975
Wire Wire Line
	3725 850  3725 900 
Wire Wire Line
	3725 900  3725 1150
Wire Wire Line
	3725 900  4575 900 
Connection ~ 3725 900 
Wire Wire Line
	4575 900  4575 1400
Wire Wire Line
	4575 1700 4575 1975
Wire Wire Line
	5750 1950 5750 1975
Wire Wire Line
	5950 1175 5950 1125
Wire Wire Line
	5950 1125 6225 1125
Wire Wire Line
	5850 1175 5850 1025
Wire Wire Line
	5850 1025 6350 1025
Wire Wire Line
	6350 1025 6350 2000
Wire Wire Line
	5750 875  5750 925 
Wire Wire Line
	5750 925  5750 1175
Wire Wire Line
	5750 925  6500 925 
Connection ~ 5750 925 
Wire Wire Line
	6500 925  6500 1425
Wire Wire Line
	6500 1725 6500 2000
Wire Wire Line
	6050 1950 6050 3650
Wire Wire Line
	6150 3750 6150 1950
Wire Wire Line
	5950 1950 5950 3375
Wire Wire Line
	5950 3375 5525 3375
Wire Wire Line
	5850 1950 5850 3275
Wire Wire Line
	5850 3275 5550 3275
Wire Wire Line
	5650 1950 5650 3175
Wire Wire Line
	5650 3175 5550 3175
Wire Wire Line
	5550 1950 5550 3075
Wire Wire Line
	5550 3075 5525 3075
Wire Wire Line
	5450 1950 5450 1975
Wire Wire Line
	5450 1975 4750 1975
Wire Wire Line
	4750 1975 4750 3075
Wire Wire Line
	4750 3075 4775 3075
Wire Wire Line
	4125 1925 4125 3175
Wire Wire Line
	4125 3175 4750 3175
Wire Wire Line
	4025 1925 4025 3275
Wire Wire Line
	4025 3275 4750 3275
Wire Wire Line
	3925 1925 3925 3375
Wire Wire Line
	3925 3375 4775 3375
Wire Wire Line
	5100 3750 6150 3750
Wire Wire Line
	5100 3750 5100 3625
Wire Wire Line
	6050 3650 5200 3650
Wire Wire Line
	5200 3650 5200 3625
Wire Wire Line
	2100 1925 2100 3075
Wire Wire Line
	2100 3075 2125 3075
Wire Wire Line
	2000 1925 2000 3175
Wire Wire Line
	2000 3175 2100 3175
Wire Wire Line
	1900 1925 1900 3275
Wire Wire Line
	1900 3275 2100 3275
Wire Wire Line
	1700 1925 1700 3375
Wire Wire Line
	1700 3375 2125 3375
Wire Wire Line
	1600 1925 1600 3650
Wire Wire Line
	1600 3650 2450 3650
Wire Wire Line
	2450 3650 2450 3625
Wire Wire Line
	1500 1925 1500 3750
Wire Wire Line
	1500 3750 2550 3750
Wire Wire Line
	2550 3750 2550 3625
Wire Wire Line
	2200 1925 2200 2175
Wire Wire Line
	2200 2175 2900 2175
Wire Wire Line
	2900 2175 2900 3075
Wire Wire Line
	2900 3075 2875 3075
Wire Wire Line
	3625 1925 3625 3375
Wire Wire Line
	3625 3375 2875 3375
Wire Wire Line
	3525 1925 3525 3275
Wire Wire Line
	3525 3275 2900 3275
Wire Wire Line
	3425 1925 3425 3175
Wire Wire Line
	3425 3175 2900 3175
Wire Wire Line
	1600 1150 1600 1100
Wire Wire Line
	1600 1100 1425 1100
Wire Wire Line
	1700 1150 1700 1000
Wire Wire Line
	1700 1000 1425 1000
Wire Wire Line
	3525 1150 3525 1075
Wire Wire Line
	3525 1075 3350 1075
Wire Wire Line
	3625 1150 3625 975 
Wire Wire Line
	3625 975  3350 975 
Wire Wire Line
	5550 1175 5550 1125
Wire Wire Line
	5550 1125 5375 1125
Wire Wire Line
	5650 1175 5650 1025
Wire Wire Line
	5650 1025 5375 1025
Wire Wire Line
	2500 2800 2500 2775
Wire Wire Line
	2500 2350 2500 2475
Wire Wire Line
	2400 2825 2400 2275
Wire Wire Line
	2400 2275 2600 2275
Wire Wire Line
	2600 2275 3825 2275
Wire Wire Line
	3825 2275 5050 2275
Wire Wire Line
	5050 2275 5250 2275
Wire Wire Line
	2600 2275 2600 2825
Wire Wire Line
	3825 2275 3825 1925
Connection ~ 2600 2275
Wire Wire Line
	5050 2275 5050 2825
Connection ~ 3825 2275
Connection ~ 5050 2275
Wire Wire Line
	5150 2350 5150 2475
Wire Wire Line
	5150 2800 5150 2775
Wire Wire Line
	5250 2275 5250 2825
Wire Wire Line
	4125 4075 4125 4050
Wire Wire Line
	4125 4050 4375 4050
Wire Wire Line
	4025 4075 4025 3950
Wire Wire Line
	4025 3950 4375 3950
Wire Wire Line
	3925 4075 3925 3850
Wire Wire Line
	3925 3850 4375 3850
Wire Wire Line
	3825 4075 3825 3750
Wire Wire Line
	3825 3750 4375 3750
Wire Wire Line
	3425 4075 3425 4050
Wire Wire Line
	3425 4050 3175 4050
Wire Wire Line
	3525 4075 3525 3950
Wire Wire Line
	3525 3950 3175 3950
Wire Wire Line
	3725 4075 3725 3750
Wire Wire Line
	3725 3750 3175 3750
Wire Wire Line
	2075 5425 1450 5425
Wire Wire Line
	1450 6025 2075 6025
Wire Wire Line
	2075 6125 1450 6125
Wire Wire Line
	850  5525 2075 5525
Wire Wire Line
	1100 5725 2075 5725
Wire Wire Line
	1100 5675 1100 5725
Wire Wire Line
	1100 5725 1100 5850
Wire Wire Line
	2075 5825 1350 5825
Wire Wire Line
	1350 5825 1350 6225
Wire Wire Line
	1100 6150 1100 6225
Wire Wire Line
	850  6225 850  6150
Wire Wire Line
	850  5475 850  5525
Wire Wire Line
	850  5525 850  5850
Connection ~ 850  5525
Connection ~ 1100 5725
Wire Wire Line
	5475 5725 6375 5725
Wire Wire Line
	6375 5725 6375 6325
Wire Wire Line
	6125 5875 6125 5925
Wire Wire Line
	6125 5925 6125 5975
Wire Wire Line
	6125 5925 6025 5925
Connection ~ 6125 5925
Wire Wire Line
	6125 6275 6125 6325
Wire Wire Line
	5475 5825 6025 5825
Wire Wire Line
	6025 5825 6025 5925
Wire Wire Line
	3825 7475 3825 7700
Wire Wire Line
	5475 5425 6000 5425
Wire Wire Line
	6000 5425 6000 5300
Wire Wire Line
	6000 5300 6200 5300
Wire Wire Line
	6200 5300 6450 5300
Wire Wire Line
	6200 5300 6200 5325
Wire Wire Line
	5475 5525 6000 5525
Wire Wire Line
	6000 5525 6000 5650
Wire Wire Line
	6000 5650 6200 5650
Wire Wire Line
	6200 5650 6450 5650
Wire Wire Line
	6200 5650 6200 5625
Connection ~ 6200 5300
Connection ~ 6200 5650
Wire Wire Line
	6800 5650 6750 5650
Wire Wire Line
	6800 5300 6800 5475
Wire Wire Line
	6800 5475 6800 5650
Wire Wire Line
	6800 5300 6750 5300
Wire Wire Line
	6800 5475 6925 5475
Wire Wire Line
	6925 5475 6925 5500
Connection ~ 6800 5475
Wire Wire Line
	10175 1650 10175 1675
Wire Wire Line
	10175 1675 10375 1675
Wire Wire Line
	10375 1675 10375 1450
Wire Wire Line
	6425 4225 6450 4225
Wire Wire Line
	6425 4475 6450 4475
Wire Wire Line
	6750 4225 6775 4225
Wire Wire Line
	6775 4225 6775 4350
Wire Wire Line
	6775 4350 6775 4475
Wire Wire Line
	6775 4475 6750 4475
Wire Wire Line
	6775 4350 6925 4350
Wire Wire Line
	6925 4350 6925 4375
Connection ~ 6775 4350
Wire Wire Line
	6125 4225 5850 4225
Wire Wire Line
	5850 4475 6125 4475
Wire Wire Line
	4125 7475 4125 7700
Wire Wire Line
	5475 6125 5950 6125
Wire Wire Line
	4025 7475 4025 7700
Wire Wire Line
	3925 7475 3925 7700
Wire Wire Line
	3625 7475 3625 7700
Wire Wire Line
	3725 7475 3725 7700
Wire Wire Line
	3525 7475 3525 7700
Wire Wire Line
	3425 7475 3425 7700
NoConn ~ 5475 5625
NoConn ~ 5475 5925
NoConn ~ 5475 6025
NoConn ~ 2075 5625
NoConn ~ 2075 5925
$EndSCHEMATC
